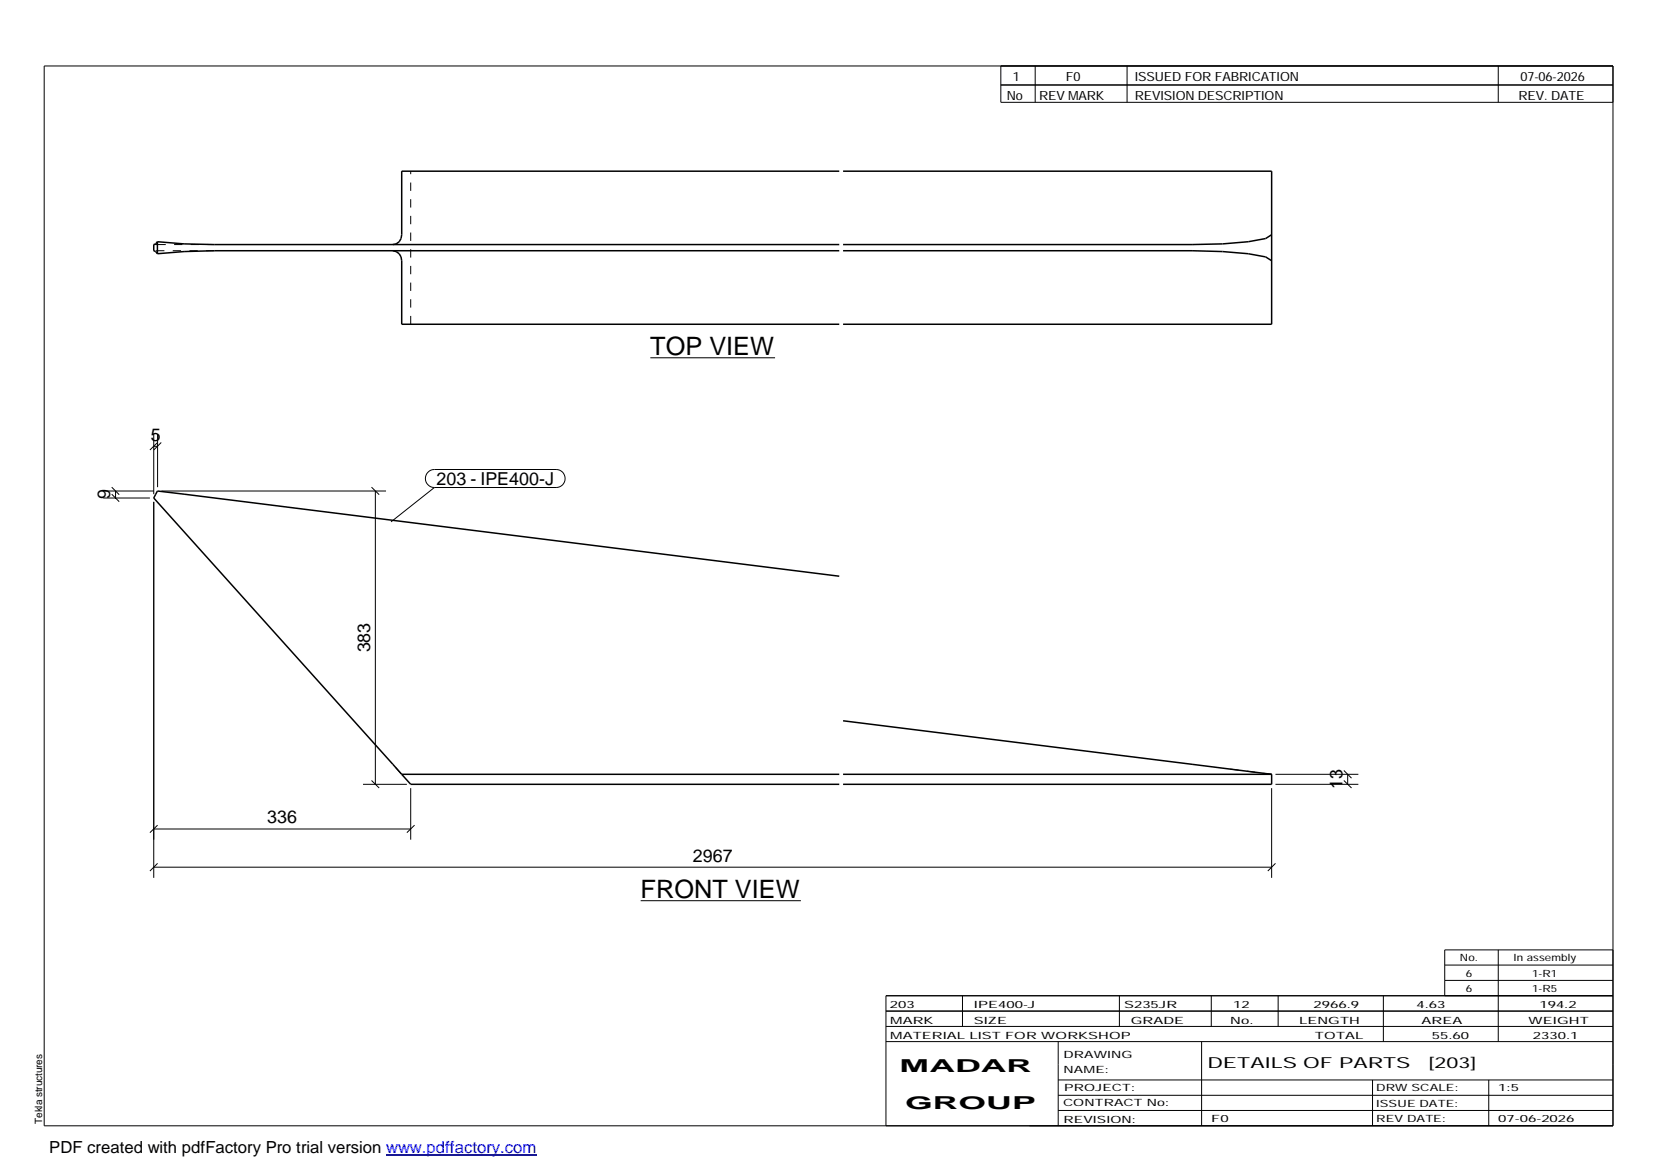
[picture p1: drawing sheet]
<svg xmlns="http://www.w3.org/2000/svg" width="420mm" height="297mm" viewBox="0 0 420 297" stroke-linecap="round" stroke-linejoin="round" font-family="sans-serif">
<g fill="none" stroke="#000" stroke-width=".38">
<path d="M213.1 43.5h-111.1v16.1a2.32 2.32 0 0 1-2.3 2.5M214 43.5h108.8v38.8h-108.8M322.8 59.6l-1.5 1-4.4 .8-6.5 .5-7.8 .2h-88.6M40 61.4l6.7 .5 7.7 .2h158.7M40 61.4v3M40 61.4l-.5 .5-.5 .2v1.6l.5 .2 .5 .5M99.7 63.7a2.4 2.4 0 0 1 2.3 2.5v16.1h111.1M213.1 63.7h-158.7l-7.7 .2-6.7 .5M214 63.7h88.6l7.8 .2 6.5 .5 4.4 .8 1.5 1M39 126.4h.1M39 126.4l63 70.2M39 126.4l1-1.7 173.1 21.6"/>
<path d="M102 196.6l2.3 2.5h108.8M102 196.6h111.1M214 183l108.8 13.6M214 196.6h108.8M322.8 196.6v2.5h-108.8"/>
</g>
<path d="M39 62.1h.1M39.1 62.1h.9M39.1 63.7h-.1M40 62.1h14.4M54.4 63.7h-15.3M104.3 82.3v-38.8M101.8 196.4l-2.1-2.4M322.8 196.6l-12.4-1.6" fill="none" stroke="#000" stroke-width=".25" stroke-dasharray="2.1 2.1" stroke-linecap="butt"/>
<g fill="none" stroke="#000" stroke-width=".25">
<path d="M11.2 16.7h398.3v269.1h-398.3zM254.1 16.7v9.3h155.4M262.8 16.7v9.3M286.1 16.7v9.3M380.4 16.7v9.3M254.1 21.6h155.4M165.1 90.8h31.7M39 110.2v15.3M39 113.3h1M40 112.3l-1.9 1.9M40 110.2v13.5M40.9 112.3l-1.9 1.9"/>
<path d="M108.7 119.9l.7-.5 .9-.2h30.9a2.29 2.29 0 0 1 2.3 2.3 2.29 2.29 0 0 1-2.3 2.3h-30.9a2.27 2.27 0 0 1-2.1-1.4 2.27 2.27 0 0 1 .5-2.5zM26.2 124.7h12.8M26.2 126.4h11.9M28.4 125.5l1.9 1.9M28.4 123.7l1.9 1.9M29.3 124.7v1.7M39 127.4v95.5M41 124.7h57M94.3 123.7l2 1.9M95.3 124.7v74.4M110.3 123.8l-11 8.7M92.2 199.1h11.1"/>
<path d="M94.3 198.1l2 2M323.8 199.1h21M323.8 196.6h21M341.2 198.1l1.9 2M341.2 195.6l1.9 2M342.1 196.6v2.5M39 210.5h65.3M40 219.2l-1.9 1.9M40 209.5l-1.9 1.9M104.3 200.1v13.1M105.2 209.5l-1.9 1.9M322.8 200.1v22.8"/>
<path d="M323.8 219.2l-1.9 1.9M39 220.2h283.8M162.6 228.7h40.7M224.9 256.7h184.6M244.3 252.8v7.8M284.2 252.8v7.8M307.5 252.8v7.8M324.5 252.8v7.8M351.2 252.8v11.6M366.8 245h42.7M366.8 248.9h42.7M380.4 241.2v23.2"/>
<path d="M409.5 241.2h-42.7v11.6M409.5 252.8h-184.6v33M224.9 264.4h184.6M224.9 260.6h184.6M268.6 264.4v21.4M268.6 274.2h140.9M268.6 278.1h140.9M305.1 264.4v21.4M348.4 274.2v11.6M378 274.2v11.6M268.6 281.9h140.9"/>
</g>
<path d="M98 293.3h38.2" fill="none" stroke="#00f" stroke-width=".3"/>
<g font-size="6.4">
<text x="165.1" y="90.1">TOP VIEW</text>
<text x="162.6" y="228">FRONT VIEW</text>
</g>
<g font-size="4.5">
<text x="38.3" y="111.9">5</text>
<text x="110.8" y="123.2">203 - IPE400-J</text>
<text x="27.9" y="126.8" transform="rotate(-90 27.9 126.8)">9</text>
<text x="93.9" y="165.6" transform="rotate(-90 93.9 165.6)">383</text>
<text x="340.8" y="200.3" transform="rotate(-90 340.8 200.3)">13</text>
<text x="67.9" y="209">336</text>
<text x="175.9" y="218.8">2967</text>
<text x="228.4" y="272.3">MADAR</text>
<text x="229.8" y="281.6">GROUP</text>
</g>
<text font-size="4.2" x="12.5" y="292.7">PDF created with pdfFactory Pro trial version www.pdffactory.com</text>
<g font-size="3.9">
<text x="306.5" y="271.3">DETAILS OF PARTS</text>
<text x="362.7" y="271.3">[203]</text>
</g>
<g font-size="3.2">
<text x="257.1" y="20.5">1</text>
<text x="270.6" y="20.5">F0</text>
<text x="288.1" y="20.5">ISSUED FOR FABRICATION</text>
<text x="386" y="20.5">07-06-2026</text>
<text x="255.6" y="25.5">No</text>
<text x="263.8" y="25.5">REV MARK</text>
<text x="288.1" y="25.5">REVISION DESCRIPTION</text>
<text x="385.5" y="25.5">REV. DATE</text>
</g>
<g font-size="2.5">
<text x="370.6" y="244.1">No.</text>
<text x="384.3" y="244.1">In assembly</text>
<text x="372.1" y="247.9">6</text>
<text x="372.1" y="251.8">6</text>
<text x="389" y="247.9">1-R1</text>
<text x="389" y="251.8">1-R5</text>
<text x="225.9" y="255.9">203</text>
<text x="247.3" y="255.9">IPE400-J</text>
<text x="285.4" y="255.9">S235JR</text>
<text x="313.1" y="255.9">12</text>
<text x="333.5" y="255.9">2966.9</text>
<text x="359.6" y="255.9">4.63</text>
<text x="390.8" y="255.9">194.2</text>
<text x="226" y="263.7">MATERIAL LIST FOR WORKSHOP</text>
<text x="226" y="259.9">MARK</text>
<text x="247.2" y="259.9">SIZE</text>
<text x="287.1" y="259.9">GRADE</text>
<text x="312.3" y="259.9">No.</text>
<text x="329.8" y="259.9">LENGTH</text>
<text x="333.8" y="263.7">TOTAL</text>
<text x="360.9" y="259.9">AREA</text>
<text x="363.5" y="263.7">55.60</text>
<text x="388.1" y="259.9">WEIGHT</text>
<text x="389.2" y="263.7">2330.1</text>
<text x="270" y="268.5">DRAWING</text>
<text x="270" y="272.5">NAME:</text>
<text x="269.9" y="280.9">CONTRACT No:</text>
<text x="270.2" y="277">PROJECT:</text>
<text x="349.4" y="277.1">DRW SCALE:</text>
<text x="349.4" y="281">ISSUE DATE:</text>
<text x="380.4" y="277.1">1:5</text>
<text x="10.7" y="285.4" transform="rotate(-90 10.7 285.4)">Tekla structures</text>
<text x="270" y="285">REVISION:</text>
<text x="307.5" y="284.8">F0</text>
<text x="349.4" y="284.8">REV DATE:</text>
<text x="380.4" y="284.8">07-06-2026</text>
</g>
</svg>
